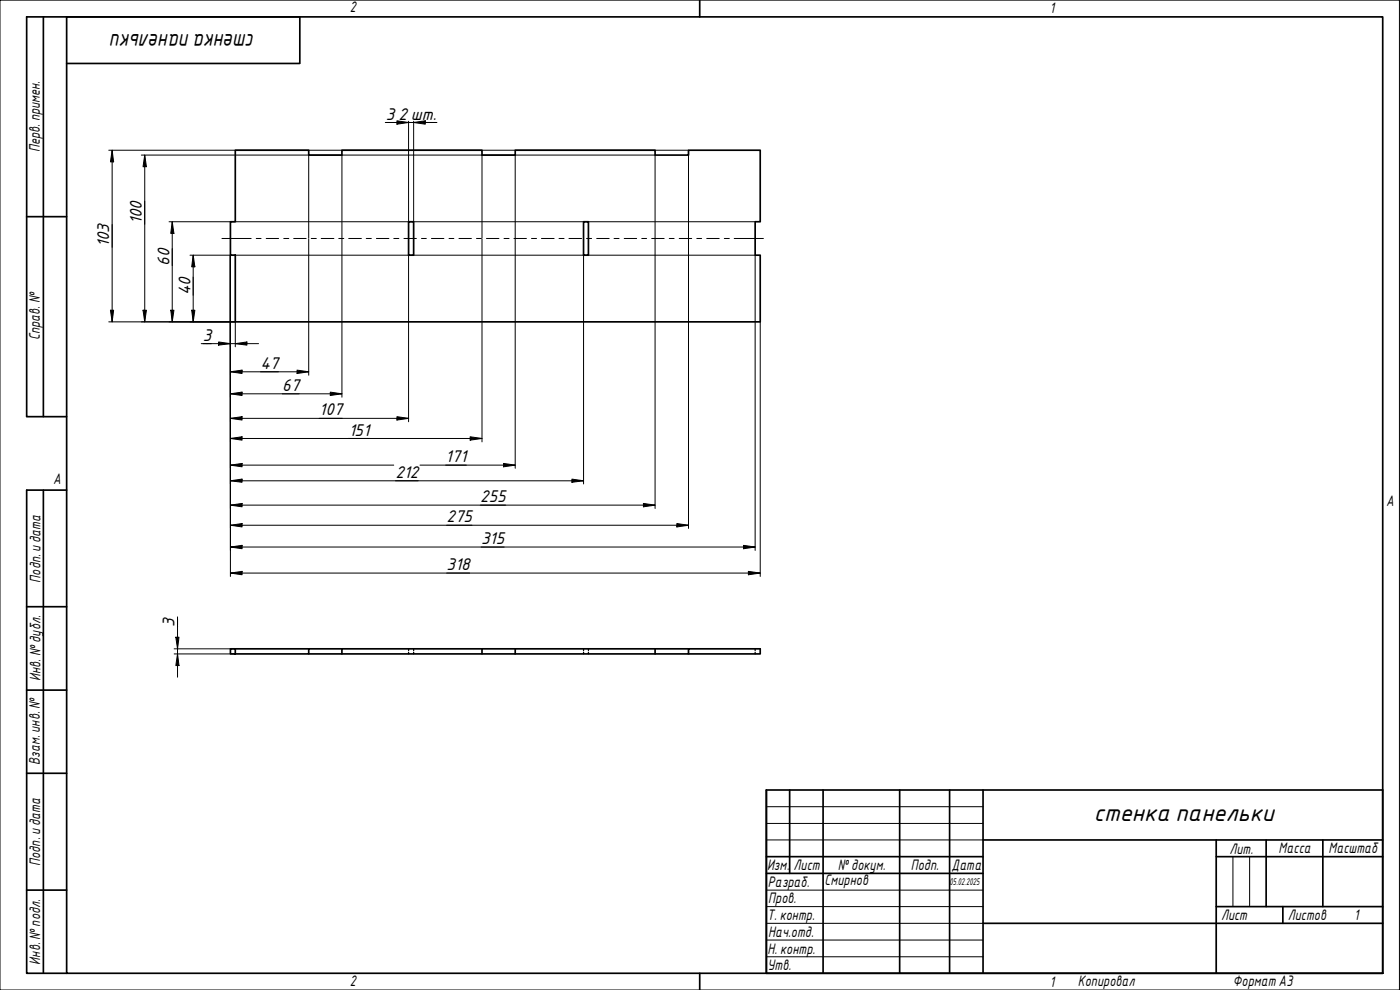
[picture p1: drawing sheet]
<svg xmlns="http://www.w3.org/2000/svg" width="420mm" height="297mm" viewBox="0 0 420 297" stroke-linecap="round" stroke-linejoin="round" font-family="sans-serif">
<path d="M70.6 45.1h22v1.4h10v-1.4h42.1v1.4h9.9v-1.4h42v1.4h10v-1.4h21.6v21.4h-1.6v10.1h1.6v20h-157.6v-20h-1.4v-10.1h1.4zM122.6 66.5h1.5v10.1h-1.5zM175.1 66.5h1.5v10.1h-1.5zM69.2 194.7h1.4v1.5h-1.4zM70.6 194.7h22M102.6 194.7h-10v1.5h-22M144.7 194.7h-42.1v1.5h-10M154.6 194.7h-9.9v1.5h-42.1M196.6 194.7h-42v1.5h-9.9M196.6 196.2h10v-1.5h21.6v1.5h-21.6M206.6 194.7h-10v1.5h-42" fill="none" stroke="#000" stroke-width=".51"/>
<path d="M122.6 194.7v.5M122.6 195.7v.5M124.1 194.7v.5M124.1 195.7v.5M175.1 194.7v.5M175.1 195.7v.5M176.6 194.7v.5M176.6 195.7v.5M226.6 194.7v.5M226.6 195.7v.5" fill="none" stroke="#000" stroke-width=".38"/>
<path d="M20 5.1h395v286.9h-395zM210 0v5.1M210 292v5" fill="none" stroke="#000" stroke-width=".51"/>
<path d="M0 0h420v297h-420z" fill="none" stroke="#000" stroke-width=".3"/>
<g fill="none" stroke="#000" stroke-width=".51">
<path d="M230 237h185v55h-185zM237 237v25.1M247 237v55M270 237v55M285 237v55M295 237v55M230 257h65M295 252h120M365 257h50M365 252v40M380 252v20M397 252v20"/>
<path d="M230 262.1h65M295 277h120M365 272h50M385 272v5"/>
</g>
<path d="M230 242h65M230 247.1h65M230 252h65M370 257v15M375 257v15M230 267.1h65M230 272h65M230 277h65M230 282.1h65M230 287.1h65" fill="none" stroke="#000" stroke-width=".3"/>
<path d="M13 5.1v119.9M20 19h70v-13.9h-82v119.9h12M8 65h12M13 147.1v144.9M20 147.1h-12v144.9h12M8 182h12M8 207.1h12M8 232h12M8 267.1h12" fill="none" stroke="#000" stroke-width=".51"/>
<g fill="none" stroke="#000" stroke-width=".3">
<path d="M66.6 71.6h8.8M76.9 71.6h1.5M79.9 71.6h3.7M85.2 71.6h1.5M88.1 71.6h3.8M93.4 71.6h1.5M96.4 71.6h3.8M101.7 71.6h1.5M104.6 71.6h3.9M109.9 71.6h1.5M113 71.6h3.7M118.2 71.6h1.5"/>
<path d="M121.2 71.6h3.8M126.5 71.6h1.5M129.5 71.6h3.7M134.7 71.6h1.5M137.7 71.6h3.8M143 71.6h1.5M146 71.6h3.7M151.3 71.6h1.5M154.2 71.6h3.8M159.5 71.6h1.5M162.5 71.6h3.8M167.8 71.6h1.5"/>
<path d="M170.8 71.6h3.8M176 71.6h1.5M179.1 71.6h3.7M184.3 71.6h1.5M187.3 71.6h3.8M192.6 71.6h1.5M195.6 71.6h3.7M200.9 71.6h1.4M203.8 71.6h3.8M209.1 71.6h1.5M212.1 71.6h3.7M217.4 71.6h1.5"/>
<path d="M220.3 71.6h8.8"/>
</g>
<g fill="none" stroke="#000" stroke-width=".3">
<path d="M115.6 36.8h15.5M119.1 36.2l3.5 .6-3.5 .5zM122.6 36.4v30.1M124.1 36.8l3.5-.6v1.1zM124.1 36.4v30.1M32.6 45.1h174M33.7 45.1l.4 3.5h-1zM33.7 45.1v51.5M42.4 46.5h154.2v24.9M43.4 46.5l.5 3.5h-1zM43.4 46.5v50.1M92.6 46.5v24.9"/>
<path d="M102.6 46.5v24.9M144.7 46.5v24.9M154.6 46.5v24.9M206.6 46.5v24.9M50.7 66.5h175.9M51.7 66.5l.5 3.5h-1zM51.7 66.5v30.1M57 76.6h169.6v88.5M58 76.6l.5 3.5h-1zM58 76.6v20M69.2 76.6v96.4M92.6 71.7v40.9"/>
<path d="M102.6 71.7v47.5M122.6 76.6v49.9M144.7 71.7v60.9M154.6 71.7v68.8M175.1 76.6v68.6M196.6 71.7v80.9M206.6 71.7v86.8M32.6 96.6h38v7.5M33.1 93.1h1l-.4 3.5zM42.9 93.1h1l-.5 3.5zM51.2 93.1h1l-.5 3.5zM57.5 93.1h1l-.5 3.5z"/>
<path d="M228.2 96.6v76.4M60.4 103.1h17.2M65.6 102.6l3.6 .5-3.6 .5zM69.2 111.6l3.4-.6v1.1zM69.2 118.2l3.4-.5v1zM69.2 111.6h23.4M69.2 118.2h33.4M70.6 103.1l3.5-.5v1zM89.2 111l3.4 .6-3.4 .5zM99.1 117.7l3.5 .5-3.5 .5zM69.2 125.5l3.4-.5v1zM69.2 131.6l3.4-.6v1.1z"/>
<path d="M69.2 139.6l3.4-.5v1zM69.2 125.5h53.4M69.2 131.6h75.5M69.2 139.6h49M119.1 125l3.5 .5-3.5 .5zM126 139.6h28.6M141.1 131l3.6 .6-3.6 .5zM151.1 139.1l3.5 .5-3.5 .5zM69.2 144.3l3.4-.6v1zM69.2 151.6l3.4-.5v1zM69.2 157.6l3.4-.5v1zM69.2 144.3h105.9"/>
<path d="M69.2 151.6h127.4M69.2 157.6h137.4M171.6 143.7l3.5 .6-3.5 .4zM193.1 151.1l3.5 .5-3.5 .5zM203.1 157.1l3.5 .5-3.5 .5zM69.2 171.9l3.4-.5v1.1zM69.2 164.1l3.4-.5v1zM69.2 171.9h159M69.2 164.1h157.4M223.1 163.6l3.5 .5-3.5 .5zM224.6 171.4l3.6 .5-3.6 .6zM52.3 194.7h18.3"/>
<path d="M52.3 196.2h18.3M52.8 191.2h.9l-.4 3.5zM53.3 196.2l.4 3.5h-.9zM53.3 185.1v18.1"/>
</g>
<g fill="#000">
<path d="M119.1 36.2l3.5 .6-3.5 .5z" fill-rule="evenodd"/>
<path d="M124.1 36.8l3.5-.6v1.1z" fill-rule="evenodd"/>
<path d="M33.7 45.1l.4 3.5h-1z" fill-rule="evenodd"/>
<path d="M43.4 46.5l.5 3.5h-1z" fill-rule="evenodd"/>
<path d="M51.7 66.5l.5 3.5h-1z" fill-rule="evenodd"/>
<path d="M33.1 93.1h1l-.4 3.5z" fill-rule="evenodd"/>
<path d="M42.9 93.1h1l-.5 3.5z" fill-rule="evenodd"/>
<path d="M51.2 93.1h1l-.5 3.5z" fill-rule="evenodd"/>
<path d="M57.5 93.1h1l-.5 3.5z" fill-rule="evenodd"/>
<path d="M58 76.6l.5 3.5h-1z" fill-rule="evenodd"/>
<path d="M65.6 102.6l3.6 .5-3.6 .5z" fill-rule="evenodd"/>
<path d="M69.2 111.6l3.4-.6v1.1z" fill-rule="evenodd"/>
<path d="M69.2 118.2l3.4-.5v1z" fill-rule="evenodd"/>
<path d="M70.6 103.1l3.5-.5v1z" fill-rule="evenodd"/>
<path d="M89.2 111l3.4 .6-3.4 .5z" fill-rule="evenodd"/>
<path d="M99.1 117.7l3.5 .5-3.5 .5z" fill-rule="evenodd"/>
<path d="M69.2 125.5l3.4-.5v1z" fill-rule="evenodd"/>
<path d="M69.2 131.6l3.4-.6v1.1z" fill-rule="evenodd"/>
<path d="M69.2 139.6l3.4-.5v1z" fill-rule="evenodd"/>
<path d="M119.1 125l3.5 .5-3.5 .5z" fill-rule="evenodd"/>
<path d="M141.1 131l3.6 .6-3.6 .5z" fill-rule="evenodd"/>
<path d="M69.2 144.3l3.4-.6v1z" fill-rule="evenodd"/>
<path d="M69.2 151.6l3.4-.5v1z" fill-rule="evenodd"/>
<path d="M69.2 157.6l3.4-.5v1z" fill-rule="evenodd"/>
<path d="M151.1 139.1l3.5 .5-3.5 .5z" fill-rule="evenodd"/>
<path d="M171.6 143.7l3.5 .6-3.5 .4z" fill-rule="evenodd"/>
<path d="M193.1 151.1l3.5 .5-3.5 .5z" fill-rule="evenodd"/>
<path d="M203.1 157.1l3.5 .5-3.5 .5z" fill-rule="evenodd"/>
<path d="M69.2 171.9l3.4-.5v1.1z" fill-rule="evenodd"/>
<path d="M69.2 164.1l3.4-.5v1z" fill-rule="evenodd"/>
<path d="M223.1 163.6l3.5 .5-3.5 .5z" fill-rule="evenodd"/>
<path d="M224.6 171.4l3.6 .5-3.6 .6z" fill-rule="evenodd"/>
<path d="M52.8 191.2h.9l-.4 3.5z" fill-rule="evenodd"/>
<path d="M53.3 196.2l.4 3.5h-.9z" fill-rule="evenodd"/>
</g>
<g font-size="7">
<text x="76.5" y="10.3" transform="rotate(180 76.5 10.3)">стенка панельки</text>
<text x="328.3" y="246.2">стенка панельки</text>
</g>
<g font-size="4.9">
<text x="115.8" y="35.9">3</text>
<text x="119.6" y="35.9">2 шт.</text>
<text x="42.5" y="67.3" transform="rotate(-90 42.5 67.3)">100</text>
<text x="32.8" y="74.2" transform="rotate(-90 32.8 74.2)">103</text>
<text x="50.9" y="79.7" transform="rotate(-90 50.9 79.7)">60</text>
<text x="57.1" y="88.6" transform="rotate(-90 57.1 88.6)">40</text>
<text x="60.9" y="102.2">3</text>
<text x="78.2" y="110.6">47</text>
<text x="84.7" y="117.2">67</text>
<text x="95.8" y="124.6">107</text>
<text x="104.6" y="130.7">151</text>
<text x="118.7" y="143.4">212</text>
<text x="133.7" y="138.6">171</text>
<text x="144.1" y="150.7">255</text>
<text x="134" y="156.6">275</text>
<text x="144.4" y="163.2">315</text>
<text x="134" y="171.1">318</text>
<text x="52.4" y="188.1" transform="rotate(-90 52.4 188.1)">3</text>
</g>
<g font-size="4.4">
<text x="105" y="3.7">2</text>
<text x="315" y="3.8">1</text>
<text x="11.9" y="45.6" transform="rotate(-90 11.9 45.6)">Перв. примен.</text>
<text x="12" y="102.2" transform="rotate(-90 12 102.2)">Справ. №</text>
<text x="16" y="145.2">A</text>
<text x="416" y="151.7">A</text>
<text x="12.2" y="174.8" transform="rotate(-90 12.2 174.8)">Подп. идата</text>
<text x="12.2" y="204.3" transform="rotate(-90 12.2 204.3)">Инв. №дубл.</text>
<text x="12" y="229.5" transform="rotate(-90 12 229.5)">Взам. инв. №</text>
<text x="369" y="256.1">Лит.</text>
<text x="383.7" y="256.1">Масса</text>
<text x="398.7" y="256.1">Масштаб</text>
<text x="12.1" y="259.8" transform="rotate(-90 12.1 259.8)">Подп. идата</text>
<text x="230.2" y="261.1">Изм.</text>
<text x="238.2" y="261.1">Лист</text>
<text x="251.5" y="261">№докум.</text>
<text x="273.4" y="261.2">Подп.</text>
<text x="285.6" y="261.2">Дата</text>
<text x="230.4" y="266.1">Разраб.</text>
<text x="247.4" y="265.7">Смирнов</text>
<text x="230.6" y="271.1">Пров.</text>
<text x="230.3" y="276.1">Т. контр.</text>
<text x="230.5" y="281.1">Нач.отд.</text>
<text x="366.5" y="276.1">Лист</text>
<text x="386.5" y="276.1">Листов</text>
<text x="406.4" y="276">1</text>
<text x="230.4" y="286.1">Н. контр.</text>
<text x="12.1" y="289.4" transform="rotate(-90 12.1 289.4)">Инв. №подл.</text>
<text x="230.3" y="291.1">Утв.</text>
<text x="105" y="295.9">2</text>
<text x="315" y="296.1">1</text>
<text x="323.5" y="295.8">Копировал</text>
<text x="370" y="295.8">Формат А3</text>
</g>
<text font-size="2.8" x="285" y="265.5">05.02.2025</text>
</svg>
